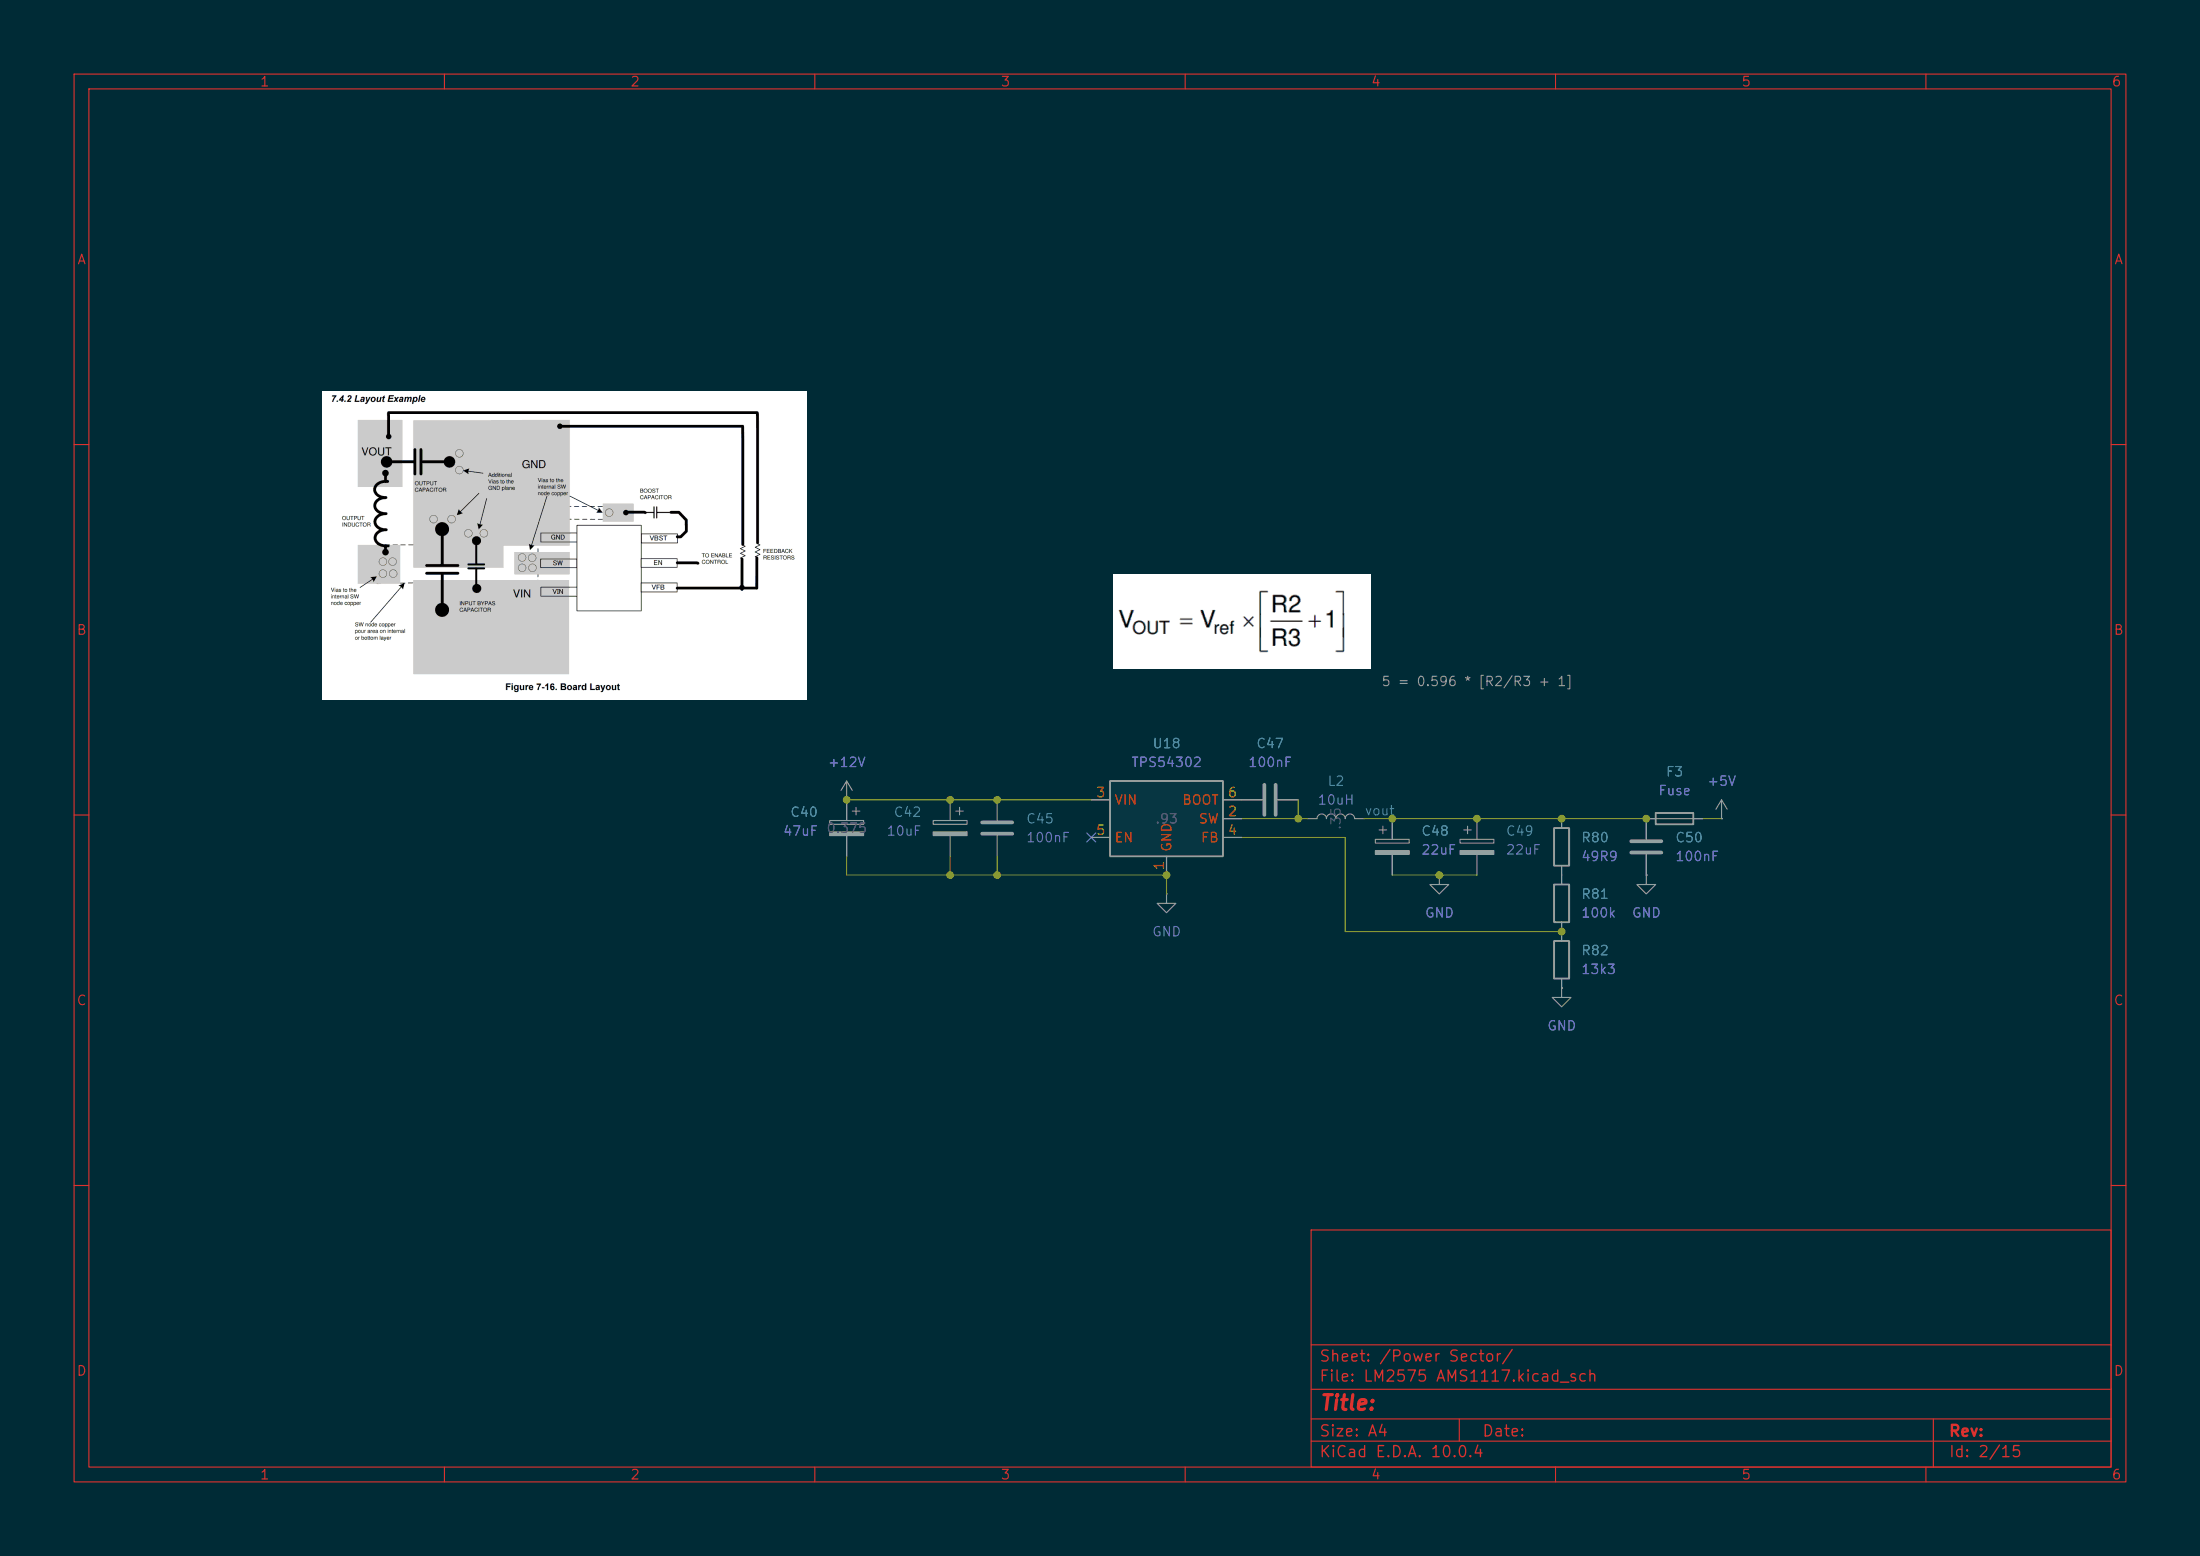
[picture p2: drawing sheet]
(kicad_sch
 (version 20260306)
 (generator "eeschema")
 (generator_version "10.0")
 (paper "A4")
 (lib_symbols
  (symbol "Device:C"
   (pin_numbers (hide yes))
   (pin_names
    (offset 0.254)) (exclude_from_sim no) (in_bom yes) (on_board yes)
   (in_pos_files yes)
   (duplicate_pin_numbers_are_jumpers no)
   (property "Reference" "C" (at 0.635 2.54 0) (show_name no) (do_not_autoplace no) (effects (font (size 1.27 1.27)) (justify left)))
   (property "Value" "C" (at 0.635 -2.54 0) (show_name no) (do_not_autoplace no) (effects (font (size 1.27 1.27)) (justify left)))
   (property "Footprint" "" (at 0.9652 -3.81 0) (show_name no) (do_not_autoplace no) (hide yes) (effects (font (size 1.27 1.27))))
   (property "Datasheet" "" (at 0 0 0) (show_name no) (do_not_autoplace no) (hide yes) (effects (font (size 1.27 1.27))))
   (property "Description" "Unpolarized capacitor" (at 0 0 0) (show_name no) (do_not_autoplace no) (hide yes) (effects (font (size 1.27 1.27))))
   (symbol "C_0_1"
    (polyline (pts (xy -2.032 0.762) (xy 2.032 0.762)) (stroke (width 0.508) (type default)) (fill (type none)))
    (polyline (pts (xy -2.032 -0.762) (xy 2.032 -0.762)) (stroke (width 0.508) (type default)) (fill (type none))))
   (symbol "C_1_1"
    (pin passive line (at 0 3.81 270) (length 2.794) (name "" (effects (font (size 1.27 1.27)))) (number "1" (effects (font (size 1.27 1.27)))))
    (pin passive line (at 0 -3.81 90) (length 2.794) (name "" (effects (font (size 1.27 1.27)))) (number "2" (effects (font (size 1.27 1.27))))))
   (embedded_fonts no))
  (symbol "Device:C_Polarized"
   (pin_numbers (hide yes))
   (pin_names
    (offset 0.254)) (exclude_from_sim no) (in_bom yes) (on_board yes)
   (in_pos_files yes)
   (duplicate_pin_numbers_are_jumpers no)
   (property "Reference" "C" (at 0.635 2.54 0) (show_name no) (do_not_autoplace no) (effects (font (size 1.27 1.27)) (justify left)))
   (property "Value" "C_Polarized" (at 0.635 -2.54 0) (show_name no) (do_not_autoplace no) (effects (font (size 1.27 1.27)) (justify left)))
   (property "Footprint" "" (at 0.9652 -3.81 0) (show_name no) (do_not_autoplace no) (hide yes) (effects (font (size 1.27 1.27))))
   (property "Datasheet" "" (at 0 0 0) (show_name no) (do_not_autoplace no) (hide yes) (effects (font (size 1.27 1.27))))
   (property "Description" "Polarized capacitor" (at 0 0 0) (show_name no) (do_not_autoplace no) (hide yes) (effects (font (size 1.27 1.27))))
   (symbol "C_Polarized_0_1"
    (rectangle (start -2.286 0.508) (end 2.286 1.016) (stroke (width 0) (type default)) (fill (type none)))
    (polyline (pts (xy -1.778 2.286) (xy -0.762 2.286)) (stroke (width 0) (type default)) (fill (type none)))
    (polyline (pts (xy -1.27 2.794) (xy -1.27 1.778)) (stroke (width 0) (type default)) (fill (type none)))
    (rectangle (start 2.286 -0.508) (end -2.286 -1.016) (stroke (width 0) (type default)) (fill (type outline))))
   (symbol "C_Polarized_1_1"
    (pin passive line (at 0 3.81 270) (length 2.794) (name "" (effects (font (size 1.27 1.27)))) (number "1" (effects (font (size 1.27 1.27)))))
    (pin passive line (at 0 -3.81 90) (length 2.794) (name "" (effects (font (size 1.27 1.27)))) (number "2" (effects (font (size 1.27 1.27))))))
   (embedded_fonts no))
  (symbol "Device:Fuse"
   (pin_numbers (hide yes))
   (pin_names
    (offset 0)) (exclude_from_sim no) (in_bom yes) (on_board yes)
   (in_pos_files yes)
   (duplicate_pin_numbers_are_jumpers no)
   (property "Reference" "F" (at 2.032 0 90) (show_name no) (do_not_autoplace no) (effects (font (size 1.27 1.27))))
   (property "Value" "Fuse" (at -1.905 0 90) (show_name no) (do_not_autoplace no) (effects (font (size 1.27 1.27))))
   (property "Footprint" "" (at -1.778 0 90) (show_name no) (do_not_autoplace no) (hide yes) (effects (font (size 1.27 1.27))))
   (property "Datasheet" "" (at 0 0 0) (show_name no) (do_not_autoplace no) (hide yes) (effects (font (size 1.27 1.27))))
   (property "Description" "Fuse" (at 0 0 0) (show_name no) (do_not_autoplace no) (hide yes) (effects (font (size 1.27 1.27))))
   (symbol "Fuse_0_1"
    (rectangle (start -0.762 -2.54) (end 0.762 2.54) (stroke (width 0.254) (type default)) (fill (type none)))
    (polyline (pts (xy 0 2.54) (xy 0 -2.54)) (stroke (width 0) (type default)) (fill (type none))))
   (symbol "Fuse_1_1"
    (pin passive line (at 0 3.81 270) (length 1.27) (name "" (effects (font (size 1.27 1.27)))) (number "1" (effects (font (size 1.27 1.27)))))
    (pin passive line (at 0 -3.81 90) (length 1.27) (name "" (effects (font (size 1.27 1.27)))) (number "2" (effects (font (size 1.27 1.27))))))
   (embedded_fonts no))
  (symbol "Device:L"
   (pin_numbers (hide yes))
   (pin_names
    (offset 1.016) (hide yes)) (exclude_from_sim no) (in_bom yes) (on_board yes)
   (in_pos_files yes)
   (duplicate_pin_numbers_are_jumpers no)
   (property "Reference" "L" (at -1.27 0 90) (show_name no) (do_not_autoplace no) (effects (font (size 1.27 1.27))))
   (property "Value" "L" (at 1.905 0 90) (show_name no) (do_not_autoplace no) (effects (font (size 1.27 1.27))))
   (property "Footprint" "" (at 0 0 0) (show_name no) (do_not_autoplace no) (hide yes) (effects (font (size 1.27 1.27))))
   (property "Datasheet" "" (at 0 0 0) (show_name no) (do_not_autoplace no) (hide yes) (effects (font (size 1.27 1.27))))
   (property "Description" "Inductor" (at 0 0 0) (show_name no) (do_not_autoplace no) (hide yes) (effects (font (size 1.27 1.27))))
   (symbol "L_0_1"
    (arc (start 0 2.54) (mid 0.6323 1.905) (end 0 1.27) (stroke (width 0) (type default)) (fill (type none)))
    (arc (start 0 1.27) (mid 0.6323 0.635) (end 0 0) (stroke (width 0) (type default)) (fill (type none)))
    (arc (start 0 0) (mid 0.6323 -0.635) (end 0 -1.27) (stroke (width 0) (type default)) (fill (type none)))
    (arc (start 0 -1.27) (mid 0.6323 -1.905) (end 0 -2.54) (stroke (width 0) (type default)) (fill (type none))))
   (symbol "L_1_1"
    (pin passive line (at 0 3.81 270) (length 1.27) (name "1" (effects (font (size 1.27 1.27)))) (number "1" (effects (font (size 1.27 1.27)))))
    (pin passive line (at 0 -3.81 90) (length 1.27) (name "2" (effects (font (size 1.27 1.27)))) (number "2" (effects (font (size 1.27 1.27))))))
   (embedded_fonts no))
  (symbol "Device:R"
   (pin_numbers (hide yes))
   (pin_names
    (offset 0)) (exclude_from_sim no) (in_bom yes) (on_board yes)
   (in_pos_files yes)
   (duplicate_pin_numbers_are_jumpers no)
   (property "Reference" "R" (at 2.032 0 90) (show_name no) (do_not_autoplace no) (effects (font (size 1.27 1.27))))
   (property "Value" "R" (at 0 0 90) (show_name no) (do_not_autoplace no) (effects (font (size 1.27 1.27))))
   (property "Footprint" "" (at -1.778 0 90) (show_name no) (do_not_autoplace no) (hide yes) (effects (font (size 1.27 1.27))))
   (property "Datasheet" "" (at 0 0 0) (show_name no) (do_not_autoplace no) (hide yes) (effects (font (size 1.27 1.27))))
   (property "Description" "Resistor" (at 0 0 0) (show_name no) (do_not_autoplace no) (hide yes) (effects (font (size 1.27 1.27))))
   (symbol "R_0_1"
    (rectangle (start -1.016 -2.54) (end 1.016 2.54) (stroke (width 0.254) (type default)) (fill (type none))))
   (symbol "R_1_1"
    (pin passive line (at 0 3.81 270) (length 1.27) (name "" (effects (font (size 1.27 1.27)))) (number "1" (effects (font (size 1.27 1.27)))))
    (pin passive line (at 0 -3.81 90) (length 1.27) (name "" (effects (font (size 1.27 1.27)))) (number "2" (effects (font (size 1.27 1.27))))))
   (embedded_fonts no))
  (symbol "Regulator_Switching:TPS54302" (exclude_from_sim no) (in_bom yes) (on_board yes)
   (in_pos_files yes)
   (duplicate_pin_numbers_are_jumpers no)
   (property "Reference" "U" (at -7.62 6.35 0) (show_name no) (do_not_autoplace no) (effects (font (size 1.27 1.27)) (justify left)))
   (property "Value" "TPS54302" (at 0 6.35 0) (show_name no) (do_not_autoplace no) (effects (font (size 1.27 1.27)) (justify left)))
   (property "Footprint" "Package_TO_SOT_SMD:SOT-23-6" (at 1.27 -8.89 0) (show_name no) (do_not_autoplace no) (hide yes) (effects (font (size 1.27 1.27)) (justify left)))
   (property "Datasheet" "http://www.ti.com/lit/ds/symlink/tps54302.pdf" (at -7.62 8.89 0) (show_name no) (do_not_autoplace no) (hide yes) (effects (font (size 1.27 1.27))))
   (property "Description" "3A, 4.5 to 28V Input, EMI Friendly integrated switch synchronous step-down regulator, pulse-skipping, SOT-23-6" (at 0 0 0) (show_name no) (do_not_autoplace no) (hide yes) (effects (font (size 1.27 1.27))))
   (symbol "TPS54302_0_1"
    (rectangle (start -7.62 5.08) (end 7.62 -5.08) (stroke (width 0.254) (type default)) (fill (type background))))
   (symbol "TPS54302_1_1"
    (pin power_in line (at 0 -7.62 90) (length 2.54) (name "GND" (effects (font (size 1.27 1.27)))) (number "1" (effects (font (size 1.27 1.27)))))
    (pin power_out line (at 10.16 0 180) (length 2.54) (name "SW" (effects (font (size 1.27 1.27)))) (number "2" (effects (font (size 1.27 1.27)))))
    (pin power_in line (at -10.16 2.54 0) (length 2.54) (name "VIN" (effects (font (size 1.27 1.27)))) (number "3" (effects (font (size 1.27 1.27)))))
    (pin input line (at 10.16 -2.54 180) (length 2.54) (name "FB" (effects (font (size 1.27 1.27)))) (number "4" (effects (font (size 1.27 1.27)))))
    (pin input line (at -10.16 -2.54 0) (length 2.54) (name "EN" (effects (font (size 1.27 1.27)))) (number "5" (effects (font (size 1.27 1.27)))))
    (pin passive line (at 10.16 2.54 180) (length 2.54) (name "BOOT" (effects (font (size 1.27 1.27)))) (number "6" (effects (font (size 1.27 1.27))))))
   (embedded_fonts no))
  (symbol "power:+12V"
   (power global)
   (pin_numbers (hide yes))
   (pin_names
    (offset 0) (hide yes)) (exclude_from_sim no) (in_bom yes) (on_board yes)
   (in_pos_files yes)
   (duplicate_pin_numbers_are_jumpers no)
   (property "Reference" "#PWR" (at 0 -3.81 0) (show_name no) (do_not_autoplace no) (hide yes) (effects (font (size 1.27 1.27))))
   (property "Value" "+12V" (at 0 3.556 0) (show_name no) (do_not_autoplace no) (effects (font (size 1.27 1.27))))
   (property "Footprint" "" (at 0 0 0) (show_name no) (do_not_autoplace no) (hide yes) (effects (font (size 1.27 1.27))))
   (property "Datasheet" "" (at 0 0 0) (show_name no) (do_not_autoplace no) (hide yes) (effects (font (size 1.27 1.27))))
   (property "Description" "Power symbol creates a global label with name \"+12V\"" (at 0 0 0) (show_name no) (do_not_autoplace no) (hide yes) (effects (font (size 1.27 1.27))))
   (symbol "+12V_0_1"
    (polyline (pts (xy -0.762 1.27) (xy 0 2.54)) (stroke (width 0) (type default)) (fill (type none)))
    (polyline (pts (xy 0 2.54) (xy 0.762 1.27)) (stroke (width 0) (type default)) (fill (type none)))
    (polyline (pts (xy 0 0) (xy 0 2.54)) (stroke (width 0) (type default)) (fill (type none))))
   (symbol "+12V_1_1"
    (pin power_in line (at 0 0 90) (length 0) (name "" (effects (font (size 1.27 1.27)))) (number "1" (effects (font (size 1.27 1.27))))))
   (embedded_fonts no))
  (symbol "power:+5V"
   (power global)
   (pin_numbers (hide yes))
   (pin_names
    (offset 0) (hide yes)) (exclude_from_sim no) (in_bom yes) (on_board yes)
   (in_pos_files yes)
   (duplicate_pin_numbers_are_jumpers no)
   (property "Reference" "#PWR" (at 0 -3.81 0) (show_name no) (do_not_autoplace no) (hide yes) (effects (font (size 1.27 1.27))))
   (property "Value" "+5V" (at 0 3.556 0) (show_name no) (do_not_autoplace no) (effects (font (size 1.27 1.27))))
   (property "Footprint" "" (at 0 0 0) (show_name no) (do_not_autoplace no) (hide yes) (effects (font (size 1.27 1.27))))
   (property "Datasheet" "" (at 0 0 0) (show_name no) (do_not_autoplace no) (hide yes) (effects (font (size 1.27 1.27))))
   (property "Description" "Power symbol creates a global label with name \"+5V\"" (at 0 0 0) (show_name no) (do_not_autoplace no) (hide yes) (effects (font (size 1.27 1.27))))
   (symbol "+5V_0_1"
    (polyline (pts (xy -0.762 1.27) (xy 0 2.54)) (stroke (width 0) (type default)) (fill (type none)))
    (polyline (pts (xy 0 2.54) (xy 0.762 1.27)) (stroke (width 0) (type default)) (fill (type none)))
    (polyline (pts (xy 0 0) (xy 0 2.54)) (stroke (width 0) (type default)) (fill (type none))))
   (symbol "+5V_1_1"
    (pin power_in line (at 0 0 90) (length 0) (name "" (effects (font (size 1.27 1.27)))) (number "1" (effects (font (size 1.27 1.27))))))
   (embedded_fonts no))
  (symbol "power:GND"
   (power global)
   (pin_numbers (hide yes))
   (pin_names
    (offset 0) (hide yes)) (exclude_from_sim no) (in_bom yes) (on_board yes)
   (in_pos_files yes)
   (duplicate_pin_numbers_are_jumpers no)
   (property "Reference" "#PWR" (at 0 -6.35 0) (show_name no) (do_not_autoplace no) (hide yes) (effects (font (size 1.27 1.27))))
   (property "Value" "GND" (at 0 -3.81 0) (show_name no) (do_not_autoplace no) (effects (font (size 1.27 1.27))))
   (property "Footprint" "" (at 0 0 0) (show_name no) (do_not_autoplace no) (hide yes) (effects (font (size 1.27 1.27))))
   (property "Datasheet" "" (at 0 0 0) (show_name no) (do_not_autoplace no) (hide yes) (effects (font (size 1.27 1.27))))
   (property "Description" "Power symbol creates a global label with name \"GND\" , ground" (at 0 0 0) (show_name no) (do_not_autoplace no) (hide yes) (effects (font (size 1.27 1.27))))
   (symbol "GND_0_1"
    (polyline (pts (xy 0 0) (xy 0 -1.27) (xy 1.27 -1.27) (xy 0 -2.54) (xy -1.27 -1.27) (xy 0 -1.27)) (stroke (width 0) (type default)) (fill (type none))))
   (symbol "GND_1_1"
    (pin power_in line (at 0 0 270) (length 0) (name "" (effects (font (size 1.27 1.27)))) (number "1" (effects (font (size 1.27 1.27))))))
   (embedded_fonts no)))
 (text "5 = 0.596 * [R2/R3 + 1]"
  (exclude_from_sim no)
  (at 199.39 92.202 0)
  (effects (font (size 1.27 1.27))))
 (junction
  (at 134.62 107.95)
  (diameter 0)
  (color 0 0 0 0))
 (junction
  (at 114.3 107.95)
  (diameter 0)
  (color 0 0 0 0))
 (junction
  (at 187.96 110.49)
  (diameter 0)
  (color 0 0 0 0))
 (junction
  (at 199.39 110.49)
  (diameter 0)
  (color 0 0 0 0))
 (junction
  (at 210.82 125.73)
  (diameter 0)
  (color 0 0 0 0))
 (junction
  (at 157.48 118.11)
  (diameter 0)
  (color 0 0 0 0))
 (junction
  (at 210.82 110.49)
  (diameter 0)
  (color 0 0 0 0))
 (junction
  (at 128.27 107.95)
  (diameter 0)
  (color 0 0 0 0))
 (junction
  (at 175.26 110.49)
  (diameter 0)
  (color 0 0 0 0))
 (junction
  (at 134.62 118.11)
  (diameter 0)
  (color 0 0 0 0))
 (junction
  (at 128.27 118.11)
  (diameter 0)
  (color 0 0 0 0))
 (junction
  (at 194.31 118.11)
  (diameter 0)
  (color 0 0 0 0))
 (junction
  (at 222.25 110.49)
  (diameter 0)
  (color 0 0 0 0))
 (no_connect
  (at 147.32 113.03))
 (wire
  (pts (xy 175.26 110.49) (xy 167.64 110.49))
  (stroke (width 0) (type default)))
 (wire
  (pts (xy 187.96 110.49) (xy 199.39 110.49))
  (stroke (width 0) (type default)))
 (wire
  (pts (xy 175.26 107.95) (xy 175.26 110.49))
  (stroke (width 0) (type default)))
 (wire
  (pts (xy 176.53 110.49) (xy 175.26 110.49))
  (stroke (width 0) (type default)))
 (wire
  (pts (xy 187.96 118.11) (xy 194.31 118.11))
  (stroke (width 0) (type default)))
 (wire
  (pts (xy 128.27 115.57) (xy 128.27 118.11))
  (stroke (width 0) (type default)))
 (wire
  (pts (xy 134.62 118.11) (xy 157.48 118.11))
  (stroke (width 0) (type default)))
 (wire
  (pts (xy 134.62 107.95) (xy 147.32 107.95))
  (stroke (width 0) (type default)))
 (wire
  (pts (xy 128.27 118.11) (xy 134.62 118.11))
  (stroke (width 0) (type default)))
 (wire
  (pts (xy 167.64 113.03) (xy 181.61 113.03))
  (stroke (width 0) (type default)))
 (wire
  (pts (xy 210.82 110.49) (xy 222.25 110.49))
  (stroke (width 0) (type default)))
 (wire
  (pts (xy 181.61 125.73) (xy 210.82 125.73))
  (stroke (width 0) (type default)))
 (wire
  (pts (xy 181.61 113.03) (xy 181.61 125.73))
  (stroke (width 0) (type default)))
 (wire
  (pts (xy 232.41 110.49) (xy 229.87 110.49))
  (stroke (width 0) (type default)))
 (wire
  (pts (xy 114.3 115.57) (xy 114.3 118.11))
  (stroke (width 0) (type default)))
 (wire
  (pts (xy 187.96 110.49) (xy 184.15 110.49))
  (stroke (width 0) (type default)))
 (wire
  (pts (xy 114.3 118.11) (xy 128.27 118.11))
  (stroke (width 0) (type default)))
 (wire
  (pts (xy 114.3 107.95) (xy 128.27 107.95))
  (stroke (width 0) (type default)))
 (wire
  (pts (xy 128.27 107.95) (xy 134.62 107.95))
  (stroke (width 0) (type default)))
 (wire
  (pts (xy 199.39 110.49) (xy 210.82 110.49))
  (stroke (width 0) (type default)))
 (wire
  (pts (xy 157.48 120.65) (xy 157.48 118.11))
  (stroke (width 0) (type default)))
 (wire
  (pts (xy 194.31 118.11) (xy 199.39 118.11))
  (stroke (width 0) (type default)))
 (wire
  (pts (xy 134.62 115.57) (xy 134.62 118.11))
  (stroke (width 0) (type default)))
 (image
  (at 76.2 73.66)
  (scale 0.154997)
  (data))
 (image
  (at 167.64 83.82)
  (scale 0.394379)
  (data))
 (label "vout"
  (at 184.15 110.49 0)
  (effects (font (size 1.27 1.27)) (justify left bottom)))
 (symbol
  (lib_id "Device:R")
  (at 210.82 121.92 0)
  (unit 1)
  (body_style 1)
  (exclude_from_sim no)
  (in_bom yes)
  (on_board yes)
  (in_pos_files yes)
  (dnp no)
  (fields_autoplaced yes)
  (property "Reference" "R81" (at 213.36 120.6499 0) (show_name no) (do_not_autoplace no) (effects (font (size 1.27 1.27)) (justify left)))
  (property "Value" "100k" (at 213.36 123.1899 0) (show_name no) (do_not_autoplace no) (effects (font (size 1.27 1.27)) (justify left)))
  (property "Footprint" "RMC_Resistor:R_0805_2012Metric_Pad1.20x1.40mm_HandSolder_L" (at 209.042 121.92 90) (hide yes) (show_name no) (do_not_autoplace no) (effects (font (size 1.27 1.27))))
  (property "Datasheet" "" (at 210.82 121.92 0) (hide yes) (show_name no) (do_not_autoplace no) (effects (font (size 1.27 1.27))))
  (property "Description" "Resistor" (at 210.82 121.92 0) (hide yes) (show_name no) (do_not_autoplace no) (effects (font (size 1.27 1.27))))
  (pin "1")
  (pin "2"))
 (symbol
  (lib_id "Device:C_Polarized")
  (at 199.39 114.3 0)
  (unit 1)
  (body_style 1)
  (exclude_from_sim no)
  (in_bom yes)
  (on_board yes)
  (in_pos_files yes)
  (dnp no)
  (fields_autoplaced yes)
  (property "Reference" "C49" (at 203.2 112.1409 0) (show_name no) (do_not_autoplace no) (effects (font (size 1.27 1.27)) (justify left)))
  (property "Value" "22uF" (at 203.2 114.6809 0) (show_name no) (do_not_autoplace no) (effects (font (size 1.27 1.27)) (justify left)))
  (property "Footprint" "RMC_Capacitor:C_0805_2012Metric_Pad1.18x1.45mm_HandSolder_L" (at 200.3552 118.11 0) (hide yes) (show_name no) (do_not_autoplace no) (effects (font (size 1.27 1.27))))
  (property "Datasheet" "" (at 199.39 114.3 0) (hide yes) (show_name no) (do_not_autoplace no) (effects (font (size 1.27 1.27))))
  (property "Description" "Polarized capacitor" (at 199.39 114.3 0) (hide yes) (show_name no) (do_not_autoplace no) (effects (font (size 1.27 1.27))))
  (pin "1")
  (pin "2"))
 (symbol
  (lib_id "Device:C")
  (at 222.25 114.3 180)
  (unit 1)
  (body_style 1)
  (exclude_from_sim no)
  (in_bom yes)
  (on_board yes)
  (in_pos_files yes)
  (dnp no)
  (fields_autoplaced yes)
  (property "Reference" "C50" (at 226.06 113.0299 0) (show_name no) (do_not_autoplace no) (effects (font (size 1.27 1.27)) (justify right)))
  (property "Value" "100nF" (at 226.06 115.5699 0) (show_name no) (do_not_autoplace no) (effects (font (size 1.27 1.27)) (justify right)))
  (property "Footprint" "RMC_Capacitor:C_0805_2012Metric_Pad1.18x1.45mm_HandSolder_L" (at 221.2848 110.49 0) (hide yes) (show_name no) (do_not_autoplace no) (effects (font (size 1.27 1.27))))
  (property "Datasheet" "" (at 222.25 114.3 0) (hide yes) (show_name no) (do_not_autoplace no) (effects (font (size 1.27 1.27))))
  (property "Description" "Unpolarized capacitor" (at 222.25 114.3 0) (hide yes) (show_name no) (do_not_autoplace no) (effects (font (size 1.27 1.27))))
  (pin "2")
  (pin "1"))
 (symbol
  (lib_id "Device:L")
  (at 180.34 110.49 90)
  (unit 1)
  (body_style 1)
  (exclude_from_sim no)
  (in_bom yes)
  (on_board yes)
  (in_pos_files yes)
  (dnp no)
  (property "Reference" "L2" (at 180.34 105.41 90) (show_name no) (do_not_autoplace no) (effects (font (size 1.27 1.27))))
  (property "Value" "10uH" (at 180.34 107.95 90) (show_name no) (do_not_autoplace no) (effects (font (size 1.27 1.27))))
  (property "Footprint" "Inductor_SMD:L_6.3x6.3_H3" (at 180.34 110.49 0) (hide yes) (show_name no) (do_not_autoplace no) (effects (font (size 1.27 1.27))))
  (property "Datasheet" "" (at 180.34 110.49 0) (hide yes) (show_name no) (do_not_autoplace no) (effects (font (size 1.27 1.27))))
  (property "Description" "Inductor" (at 180.34 110.49 0) (hide yes) (show_name no) (do_not_autoplace no) (effects (font (size 1.27 1.27))))
  (property "Price" ".35" (at 180.34 110.49 0) (show_name no) (do_not_autoplace no) (effects (font (size 1.27 1.27))))
  (pin "1")
  (pin "2"))
 (symbol
  (lib_id "Device:C_Polarized")
  (at 114.3 111.76 0)
  (mirror y)
  (unit 1)
  (body_style 1)
  (exclude_from_sim no)
  (in_bom yes)
  (on_board yes)
  (in_pos_files yes)
  (dnp no)
  (property "Reference" "C40" (at 110.49 109.6009 0) (show_name no) (do_not_autoplace no) (effects (font (size 1.27 1.27)) (justify left)))
  (property "Value" "47uF" (at 110.49 112.1409 0) (show_name no) (do_not_autoplace no) (effects (font (size 1.27 1.27)) (justify left)))
  (property "Footprint" "RMC_Capacitor:C_1210_3225Metric_Pad1.33x2.70mm_HandSolder" (at 113.3348 115.57 0) (hide yes) (show_name no) (do_not_autoplace no) (effects (font (size 1.27 1.27))))
  (property "Datasheet" "" (at 114.3 111.76 0) (hide yes) (show_name no) (do_not_autoplace no) (effects (font (size 1.27 1.27))))
  (property "Description" "Polarized capacitor" (at 114.3 111.76 0) (hide yes) (show_name no) (do_not_autoplace no) (effects (font (size 1.27 1.27))))
  (property "Price" "0.375" (at 114.3 111.76 0) (show_name no) (do_not_autoplace no) (effects (font (size 1.27 1.27))))
  (pin "1")
  (pin "2"))
 (symbol
  (lib_id "Regulator_Switching:TPS54302")
  (at 157.48 110.49 0)
  (unit 1)
  (body_style 1)
  (exclude_from_sim no)
  (in_bom yes)
  (on_board yes)
  (in_pos_files yes)
  (dnp no)
  (fields_autoplaced yes)
  (property "Reference" "U18" (at 157.48 100.33 0) (show_name no) (do_not_autoplace no) (effects (font (size 1.27 1.27))))
  (property "Value" "TPS54302" (at 157.48 102.87 0) (show_name no) (do_not_autoplace no) (effects (font (size 1.27 1.27))))
  (property "Footprint" "RMC_SOT:SOT-23-6_Handsoldering_Extended_RMC" (at 158.75 119.38 0) (hide yes) (show_name no) (do_not_autoplace no) (effects (font (size 1.27 1.27)) (justify left)))
  (property "Datasheet" "http://www.ti.com/lit/ds/symlink/tps54302.pdf" (at 149.86 101.6 0) (hide yes) (show_name no) (do_not_autoplace no) (effects (font (size 1.27 1.27))))
  (property "Description" "3A, 4.5 to 28V Input, EMI Friendly integrated switch synchronous step-down regulator, pulse-skipping, SOT-23-6" (at 157.48 110.49 0) (hide yes) (show_name no) (do_not_autoplace no) (effects (font (size 1.27 1.27))))
  (property "Price" ".93" (at 157.48 110.49 0) (show_name no) (do_not_autoplace no) (effects (font (size 1.27 1.27))))
  (pin "5")
  (pin "3")
  (pin "1")
  (pin "6")
  (pin "2")
  (pin "4"))
 (symbol
  (lib_id "Device:R")
  (at 210.82 129.54 0)
  (unit 1)
  (body_style 1)
  (exclude_from_sim no)
  (in_bom yes)
  (on_board yes)
  (in_pos_files yes)
  (dnp no)
  (fields_autoplaced yes)
  (property "Reference" "R82" (at 213.36 128.2699 0) (show_name no) (do_not_autoplace no) (effects (font (size 1.27 1.27)) (justify left)))
  (property "Value" "13k3" (at 213.36 130.8099 0) (show_name no) (do_not_autoplace no) (effects (font (size 1.27 1.27)) (justify left)))
  (property "Footprint" "RMC_Resistor:R_0805_2012Metric_Pad1.20x1.40mm_HandSolder_L" (at 209.042 129.54 90) (hide yes) (show_name no) (do_not_autoplace no) (effects (font (size 1.27 1.27))))
  (property "Datasheet" "" (at 210.82 129.54 0) (hide yes) (show_name no) (do_not_autoplace no) (effects (font (size 1.27 1.27))))
  (property "Description" "Resistor" (at 210.82 129.54 0) (hide yes) (show_name no) (do_not_autoplace no) (effects (font (size 1.27 1.27))))
  (pin "1")
  (pin "2"))
 (symbol
  (lib_id "power:+5V")
  (at 232.41 110.49 0)
  (unit 1)
  (body_style 1)
  (exclude_from_sim no)
  (in_bom yes)
  (on_board yes)
  (in_pos_files yes)
  (dnp no)
  (fields_autoplaced yes)
  (property "Reference" "#PWR0140" (at 232.41 114.3 0) (hide yes) (show_name no) (do_not_autoplace no) (effects (font (size 1.27 1.27))))
  (property "Value" "+5V" (at 232.41 105.41 0) (show_name no) (do_not_autoplace no) (effects (font (size 1.27 1.27))))
  (property "Footprint" "" (at 232.41 110.49 0) (hide yes) (show_name no) (do_not_autoplace no) (effects (font (size 1.27 1.27))))
  (property "Datasheet" "" (at 232.41 110.49 0) (hide yes) (show_name no) (do_not_autoplace no) (effects (font (size 1.27 1.27))))
  (property "Description" "Power symbol creates a global label with name \"+5V\"" (at 232.41 110.49 0) (hide yes) (show_name no) (do_not_autoplace no) (effects (font (size 1.27 1.27))))
  (pin "1"))
 (symbol
  (lib_id "power:GND")
  (at 210.82 133.35 0)
  (unit 1)
  (body_style 1)
  (exclude_from_sim no)
  (in_bom yes)
  (on_board yes)
  (in_pos_files yes)
  (dnp no)
  (property "Reference" "#PWR0138" (at 210.82 139.7 0) (hide yes) (show_name no) (do_not_autoplace no) (effects (font (size 1.27 1.27))))
  (property "Value" "GND" (at 210.82 138.43 0) (show_name no) (do_not_autoplace no) (effects (font (size 1.27 1.27))))
  (property "Footprint" "" (at 210.82 133.35 0) (hide yes) (show_name no) (do_not_autoplace no) (effects (font (size 1.27 1.27))))
  (property "Datasheet" "" (at 210.82 133.35 0) (hide yes) (show_name no) (do_not_autoplace no) (effects (font (size 1.27 1.27))))
  (property "Description" "Power symbol creates a global label with name \"GND\" , ground" (at 210.82 133.35 0) (hide yes) (show_name no) (do_not_autoplace no) (effects (font (size 1.27 1.27))))
  (pin "1"))
 (symbol
  (lib_id "power:GND")
  (at 222.25 118.11 0)
  (unit 1)
  (body_style 1)
  (exclude_from_sim no)
  (in_bom yes)
  (on_board yes)
  (in_pos_files yes)
  (dnp no)
  (property "Reference" "#PWR0139" (at 222.25 124.46 0) (hide yes) (show_name no) (do_not_autoplace no) (effects (font (size 1.27 1.27))))
  (property "Value" "GND" (at 222.25 123.19 0) (show_name no) (do_not_autoplace no) (effects (font (size 1.27 1.27))))
  (property "Footprint" "" (at 222.25 118.11 0) (hide yes) (show_name no) (do_not_autoplace no) (effects (font (size 1.27 1.27))))
  (property "Datasheet" "" (at 222.25 118.11 0) (hide yes) (show_name no) (do_not_autoplace no) (effects (font (size 1.27 1.27))))
  (property "Description" "Power symbol creates a global label with name \"GND\" , ground" (at 222.25 118.11 0) (hide yes) (show_name no) (do_not_autoplace no) (effects (font (size 1.27 1.27))))
  (pin "1"))
 (symbol
  (lib_id "Device:R")
  (at 210.82 114.3 0)
  (unit 1)
  (body_style 1)
  (exclude_from_sim no)
  (in_bom yes)
  (on_board yes)
  (in_pos_files yes)
  (dnp no)
  (fields_autoplaced yes)
  (property "Reference" "R80" (at 213.36 113.0299 0) (show_name no) (do_not_autoplace no) (effects (font (size 1.27 1.27)) (justify left)))
  (property "Value" "49R9" (at 213.36 115.5699 0) (show_name no) (do_not_autoplace no) (effects (font (size 1.27 1.27)) (justify left)))
  (property "Footprint" "RMC_Resistor:R_0805_2012Metric_Pad1.20x1.40mm_HandSolder_L" (at 209.042 114.3 90) (hide yes) (show_name no) (do_not_autoplace no) (effects (font (size 1.27 1.27))))
  (property "Datasheet" "" (at 210.82 114.3 0) (hide yes) (show_name no) (do_not_autoplace no) (effects (font (size 1.27 1.27))))
  (property "Description" "Resistor" (at 210.82 114.3 0) (hide yes) (show_name no) (do_not_autoplace no) (effects (font (size 1.27 1.27))))
  (pin "1")
  (pin "2"))
 (symbol
  (lib_id "power:+12V")
  (at 114.3 107.95 0)
  (unit 1)
  (body_style 1)
  (exclude_from_sim no)
  (in_bom yes)
  (on_board yes)
  (in_pos_files yes)
  (dnp no)
  (fields_autoplaced yes)
  (property "Reference" "#PWR0127" (at 114.3 111.76 0) (hide yes) (show_name no) (do_not_autoplace no) (effects (font (size 1.27 1.27))))
  (property "Value" "+12V" (at 114.3 102.87 0) (show_name no) (do_not_autoplace no) (effects (font (size 1.27 1.27))))
  (property "Footprint" "" (at 114.3 107.95 0) (hide yes) (show_name no) (do_not_autoplace no) (effects (font (size 1.27 1.27))))
  (property "Datasheet" "" (at 114.3 107.95 0) (hide yes) (show_name no) (do_not_autoplace no) (effects (font (size 1.27 1.27))))
  (property "Description" "Power symbol creates a global label with name \"+12V\"" (at 114.3 107.95 0) (hide yes) (show_name no) (do_not_autoplace no) (effects (font (size 1.27 1.27))))
  (pin "1"))
 (symbol
  (lib_id "power:GND")
  (at 157.48 120.65 0)
  (unit 1)
  (body_style 1)
  (exclude_from_sim no)
  (in_bom yes)
  (on_board yes)
  (in_pos_files yes)
  (dnp no)
  (fields_autoplaced yes)
  (property "Reference" "#PWR0136" (at 157.48 127 0) (hide yes) (show_name no) (do_not_autoplace no) (effects (font (size 1.27 1.27))))
  (property "Value" "GND" (at 157.48 125.73 0) (show_name no) (do_not_autoplace no) (effects (font (size 1.27 1.27))))
  (property "Footprint" "" (at 157.48 120.65 0) (hide yes) (show_name no) (do_not_autoplace no) (effects (font (size 1.27 1.27))))
  (property "Datasheet" "" (at 157.48 120.65 0) (hide yes) (show_name no) (do_not_autoplace no) (effects (font (size 1.27 1.27))))
  (property "Description" "Power symbol creates a global label with name \"GND\" , ground" (at 157.48 120.65 0) (hide yes) (show_name no) (do_not_autoplace no) (effects (font (size 1.27 1.27))))
  (pin "1"))
 (symbol
  (lib_id "Device:C")
  (at 171.45 107.95 90)
  (unit 1)
  (body_style 1)
  (exclude_from_sim no)
  (in_bom yes)
  (on_board yes)
  (in_pos_files yes)
  (dnp no)
  (fields_autoplaced yes)
  (property "Reference" "C47" (at 171.45 100.33 90) (show_name no) (do_not_autoplace no) (effects (font (size 1.27 1.27))))
  (property "Value" "100nF" (at 171.45 102.87 90) (show_name no) (do_not_autoplace no) (effects (font (size 1.27 1.27))))
  (property "Footprint" "RMC_Capacitor:C_0805_2012Metric_Pad1.18x1.45mm_HandSolder_L" (at 175.26 106.9848 0) (hide yes) (show_name no) (do_not_autoplace no) (effects (font (size 1.27 1.27))))
  (property "Datasheet" "" (at 171.45 107.95 0) (hide yes) (show_name no) (do_not_autoplace no) (effects (font (size 1.27 1.27))))
  (property "Description" "Unpolarized capacitor" (at 171.45 107.95 0) (hide yes) (show_name no) (do_not_autoplace no) (effects (font (size 1.27 1.27))))
  (pin "2")
  (pin "1"))
 (symbol
  (lib_id "Device:C_Polarized")
  (at 128.27 111.76 0)
  (mirror y)
  (unit 1)
  (body_style 1)
  (exclude_from_sim no)
  (in_bom yes)
  (on_board yes)
  (in_pos_files yes)
  (dnp no)
  (property "Reference" "C42" (at 124.46 109.6009 0) (show_name no) (do_not_autoplace no) (effects (font (size 1.27 1.27)) (justify left)))
  (property "Value" "10uF" (at 124.46 112.1409 0) (show_name no) (do_not_autoplace no) (effects (font (size 1.27 1.27)) (justify left)))
  (property "Footprint" "RMC_Capacitor:C_0805_2012Metric_Pad1.18x1.45mm_HandSolder_L" (at 127.3048 115.57 0) (hide yes) (show_name no) (do_not_autoplace no) (effects (font (size 1.27 1.27))))
  (property "Datasheet" "" (at 128.27 111.76 0) (hide yes) (show_name no) (do_not_autoplace no) (effects (font (size 1.27 1.27))))
  (property "Description" "Polarized capacitor" (at 128.27 111.76 0) (hide yes) (show_name no) (do_not_autoplace no) (effects (font (size 1.27 1.27))))
  (pin "1")
  (pin "2"))
 (symbol
  (lib_id "Device:Fuse")
  (at 226.06 110.49 90)
  (unit 1)
  (body_style 1)
  (exclude_from_sim no)
  (in_bom yes)
  (on_board yes)
  (in_pos_files yes)
  (dnp no)
  (fields_autoplaced yes)
  (property "Reference" "F3" (at 226.06 104.14 90) (show_name no) (do_not_autoplace no) (effects (font (size 1.27 1.27))))
  (property "Value" "Fuse" (at 226.06 106.68 90) (show_name no) (do_not_autoplace no) (effects (font (size 1.27 1.27))))
  (property "Footprint" "to be sorted:Fuse_1210_3225Metric_Pad1.42x2.65mm_HandSolder" (at 226.06 112.268 90) (hide yes) (show_name no) (do_not_autoplace no) (effects (font (size 1.27 1.27))))
  (property "Datasheet" "" (at 226.06 110.49 0) (hide yes) (show_name no) (do_not_autoplace no) (effects (font (size 1.27 1.27))))
  (property "Description" "Fuse" (at 226.06 110.49 0) (hide yes) (show_name no) (do_not_autoplace no) (effects (font (size 1.27 1.27))))
  (pin "1")
  (pin "2"))
 (symbol
  (lib_id "power:GND")
  (at 194.31 118.11 0)
  (unit 1)
  (body_style 1)
  (exclude_from_sim no)
  (in_bom yes)
  (on_board yes)
  (in_pos_files yes)
  (dnp no)
  (fields_autoplaced yes)
  (property "Reference" "#PWR0137" (at 194.31 124.46 0) (hide yes) (show_name no) (do_not_autoplace no) (effects (font (size 1.27 1.27))))
  (property "Value" "GND" (at 194.31 123.19 0) (show_name no) (do_not_autoplace no) (effects (font (size 1.27 1.27))))
  (property "Footprint" "" (at 194.31 118.11 0) (hide yes) (show_name no) (do_not_autoplace no) (effects (font (size 1.27 1.27))))
  (property "Datasheet" "" (at 194.31 118.11 0) (hide yes) (show_name no) (do_not_autoplace no) (effects (font (size 1.27 1.27))))
  (property "Description" "Power symbol creates a global label with name \"GND\" , ground" (at 194.31 118.11 0) (hide yes) (show_name no) (do_not_autoplace no) (effects (font (size 1.27 1.27))))
  (pin "1"))
 (symbol
  (lib_id "Device:C")
  (at 134.62 111.76 180)
  (unit 1)
  (body_style 1)
  (exclude_from_sim no)
  (in_bom yes)
  (on_board yes)
  (in_pos_files yes)
  (dnp no)
  (fields_autoplaced yes)
  (property "Reference" "C45" (at 138.43 110.4899 0) (show_name no) (do_not_autoplace no) (effects (font (size 1.27 1.27)) (justify right)))
  (property "Value" "100nF" (at 138.43 113.0299 0) (show_name no) (do_not_autoplace no) (effects (font (size 1.27 1.27)) (justify right)))
  (property "Footprint" "RMC_Capacitor:C_0805_2012Metric_Pad1.18x1.45mm_HandSolder_L" (at 133.6548 107.95 0) (hide yes) (show_name no) (do_not_autoplace no) (effects (font (size 1.27 1.27))))
  (property "Datasheet" "" (at 134.62 111.76 0) (hide yes) (show_name no) (do_not_autoplace no) (effects (font (size 1.27 1.27))))
  (property "Description" "Unpolarized capacitor" (at 134.62 111.76 0) (hide yes) (show_name no) (do_not_autoplace no) (effects (font (size 1.27 1.27))))
  (pin "2")
  (pin "1"))
 (symbol
  (lib_id "Device:C_Polarized")
  (at 187.96 114.3 0)
  (unit 1)
  (body_style 1)
  (exclude_from_sim no)
  (in_bom yes)
  (on_board yes)
  (in_pos_files yes)
  (dnp no)
  (fields_autoplaced yes)
  (property "Reference" "C48" (at 191.77 112.1409 0) (show_name no) (do_not_autoplace no) (effects (font (size 1.27 1.27)) (justify left)))
  (property "Value" "22uF" (at 191.77 114.6809 0) (show_name no) (do_not_autoplace no) (effects (font (size 1.27 1.27)) (justify left)))
  (property "Footprint" "RMC_Capacitor:C_0805_2012Metric_Pad1.18x1.45mm_HandSolder_L" (at 188.9252 118.11 0) (hide yes) (show_name no) (do_not_autoplace no) (effects (font (size 1.27 1.27))))
  (property "Datasheet" "" (at 187.96 114.3 0) (hide yes) (show_name no) (do_not_autoplace no) (effects (font (size 1.27 1.27))))
  (property "Description" "Polarized capacitor" (at 187.96 114.3 0) (hide yes) (show_name no) (do_not_autoplace no) (effects (font (size 1.27 1.27))))
  (pin "1")
  (pin "2")))
